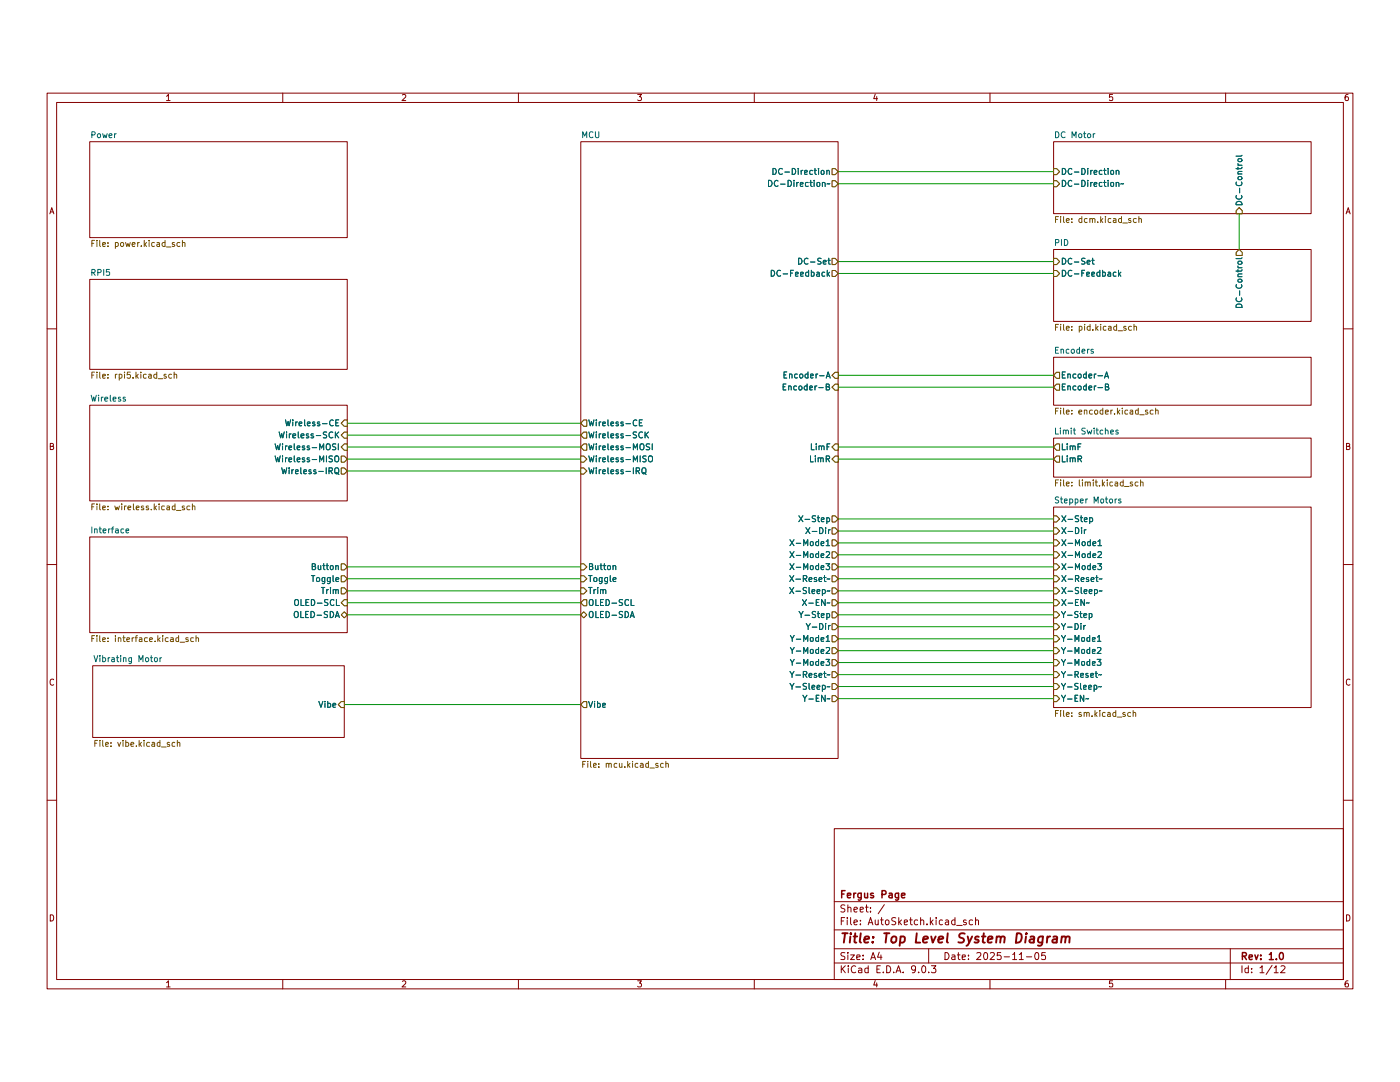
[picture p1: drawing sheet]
(kicad_sch
 (version 20250114)
 (generator "eeschema")
 (generator_version "9.0")
 (paper "A4")
 (title_block
  (title "Top Level System Diagram")
  (date "2025-11-05")
  (rev "1.0")
  (company "Fergus Page"))
 (lib_symbols)
 (wire
  (pts (xy 177.8 115.57) (xy 223.52 115.57))
  (stroke (width 0) (type default)))
 (wire
  (pts (xy 177.8 135.89) (xy 223.52 135.89))
  (stroke (width 0) (type default)))
 (wire
  (pts (xy 177.8 105.41) (xy 223.52 105.41))
  (stroke (width 0) (type default)))
 (wire
  (pts (xy 177.8 26.67) (xy 223.52 26.67))
  (stroke (width 0) (type default)))
 (wire
  (pts (xy 73.66 115.57) (xy 123.19 115.57))
  (stroke (width 0) (type default)))
 (wire
  (pts (xy 177.8 107.95) (xy 223.52 107.95))
  (stroke (width 0) (type default)))
 (wire
  (pts (xy 177.8 138.43) (xy 223.52 138.43))
  (stroke (width 0) (type default)))
 (wire
  (pts (xy 73.66 90.17) (xy 123.19 90.17))
  (stroke (width 0) (type default)))
 (wire
  (pts (xy 177.8 69.85) (xy 223.52 69.85))
  (stroke (width 0) (type default)))
 (wire
  (pts (xy 177.8 87.63) (xy 223.52 87.63))
  (stroke (width 0) (type default)))
 (wire
  (pts (xy 177.8 130.81) (xy 223.52 130.81))
  (stroke (width 0) (type default)))
 (wire
  (pts (xy 177.8 113.03) (xy 223.52 113.03))
  (stroke (width 0) (type default)))
 (wire
  (pts (xy 177.8 128.27) (xy 223.52 128.27))
  (stroke (width 0) (type default)))
 (wire
  (pts (xy 177.8 120.65) (xy 223.52 120.65))
  (stroke (width 0) (type default)))
 (wire
  (pts (xy 177.8 125.73) (xy 223.52 125.73))
  (stroke (width 0) (type default)))
 (wire
  (pts (xy 177.8 85.09) (xy 223.52 85.09))
  (stroke (width 0) (type default)))
 (wire
  (pts (xy 177.8 29.21) (xy 223.52 29.21))
  (stroke (width 0) (type default)))
 (wire
  (pts (xy 177.8 123.19) (xy 223.52 123.19))
  (stroke (width 0) (type default)))
 (wire
  (pts (xy 177.8 102.87) (xy 223.52 102.87))
  (stroke (width 0) (type default)))
 (wire
  (pts (xy 73.66 82.55) (xy 123.19 82.55))
  (stroke (width 0) (type default)))
 (wire
  (pts (xy 177.8 48.26) (xy 223.52 48.26))
  (stroke (width 0) (type default)))
 (wire
  (pts (xy 73.66 80.01) (xy 123.19 80.01))
  (stroke (width 0) (type default)))
 (wire
  (pts (xy 73.66 85.09) (xy 123.19 85.09))
  (stroke (width 0) (type default)))
 (wire
  (pts (xy 177.8 118.11) (xy 223.52 118.11))
  (stroke (width 0) (type default)))
 (wire
  (pts (xy 73.66 113.03) (xy 123.19 113.03))
  (stroke (width 0) (type default)))
 (wire
  (pts (xy 262.89 35.56) (xy 262.89 43.18))
  (stroke (width 0) (type default)))
 (wire
  (pts (xy 73.66 110.49) (xy 123.19 110.49))
  (stroke (width 0) (type default)))
 (wire
  (pts (xy 177.8 110.49) (xy 223.52 110.49))
  (stroke (width 0) (type default)))
 (wire
  (pts (xy 73.66 118.11) (xy 123.19 118.11))
  (stroke (width 0) (type default)))
 (wire
  (pts (xy 177.8 45.72) (xy 223.52 45.72))
  (stroke (width 0) (type default)))
 (wire
  (pts (xy 177.8 100.33) (xy 223.52 100.33))
  (stroke (width 0) (type default)))
 (wire
  (pts (xy 177.8 72.39) (xy 223.52 72.39))
  (stroke (width 0) (type default)))
 (wire
  (pts (xy 73.66 120.65) (xy 123.19 120.65))
  (stroke (width 0) (type default)))
 (wire
  (pts (xy 177.8 133.35) (xy 223.52 133.35))
  (stroke (width 0) (type default)))
 (wire
  (pts (xy 73.66 87.63) (xy 123.19 87.63))
  (stroke (width 0) (type default)))
 (wire
  (pts (xy 73.025 139.7) (xy 123.19 139.7))
  (stroke (width 0) (type default)))
 (sheet
  (at 223.52 97.79)
  (size 54.61 42.545)
  (exclude_from_sim no)
  (in_bom yes)
  (on_board yes)
  (dnp no)
  (fields_autoplaced yes)
  (stroke (width 0.1524) (type solid))
  (fill (color 0 0 0 0.0000))
  (property "Sheetname" "Stepper Motors" (at 223.52 97.0784 0) (effects (font (size 1.27 1.27)) (justify left bottom)))
  (property "Sheetfile" "sm.kicad_sch" (at 223.52 140.9196 0) (effects (font (size 1.27 1.27)) (justify left top)))
  (pin "X-Dir" input (at 223.52 102.87 180) (effects (font (size 1.27 1.27)) (justify left)))
  (pin "X-EN~" input (at 223.52 118.11 180) (effects (font (size 1.27 1.27)) (justify left)))
  (pin "X-Mode1" input (at 223.52 105.41 180) (effects (font (size 1.27 1.27)) (justify left)))
  (pin "X-Mode2" input (at 223.52 107.95 180) (effects (font (size 1.27 1.27)) (justify left)))
  (pin "X-Mode3" input (at 223.52 110.49 180) (effects (font (size 1.27 1.27)) (justify left)))
  (pin "X-Reset~" input (at 223.52 113.03 180) (effects (font (size 1.27 1.27)) (justify left)))
  (pin "X-Sleep~" input (at 223.52 115.57 180) (effects (font (size 1.27 1.27)) (justify left)))
  (pin "X-Step" input (at 223.52 100.33 180) (effects (font (size 1.27 1.27)) (justify left)))
  (pin "Y-Dir" input (at 223.52 123.19 180) (effects (font (size 1.27 1.27)) (justify left)))
  (pin "Y-EN~" input (at 223.52 138.43 180) (effects (font (size 1.27 1.27)) (justify left)))
  (pin "Y-Mode1" input (at 223.52 125.73 180) (effects (font (size 1.27 1.27)) (justify left)))
  (pin "Y-Mode2" input (at 223.52 128.27 180) (effects (font (size 1.27 1.27)) (justify left)))
  (pin "Y-Mode3" input (at 223.52 130.81 180) (effects (font (size 1.27 1.27)) (justify left)))
  (pin "Y-Reset~" input (at 223.52 133.35 180) (effects (font (size 1.27 1.27)) (justify left)))
  (pin "Y-Sleep~" input (at 223.52 135.89 180) (effects (font (size 1.27 1.27)) (justify left)))
  (pin "Y-Step" input (at 223.52 120.65 180) (effects (font (size 1.27 1.27)) (justify left))))
 (sheet
  (at 223.52 43.18)
  (size 54.61 15.24)
  (exclude_from_sim no)
  (in_bom yes)
  (on_board yes)
  (dnp no)
  (fields_autoplaced yes)
  (stroke (width 0.1524) (type solid))
  (fill (color 0 0 0 0.0000))
  (property "Sheetname" "PID" (at 223.52 42.4684 0) (effects (font (size 1.27 1.27)) (justify left bottom)))
  (property "Sheetfile" "pid.kicad_sch" (at 223.52 59.0046 0) (effects (font (size 1.27 1.27)) (justify left top)))
  (pin "DC-Control" output (at 262.89 43.18 90) (effects (font (size 1.27 1.27)) (justify right)))
  (pin "DC-Feedback" input (at 223.52 48.26 180) (effects (font (size 1.27 1.27)) (justify left)))
  (pin "DC-Set" input (at 223.52 45.72 180) (effects (font (size 1.27 1.27)) (justify left))))
 (sheet
  (at 19.685 131.445)
  (size 53.34 15.24)
  (exclude_from_sim no)
  (in_bom yes)
  (on_board yes)
  (dnp no)
  (fields_autoplaced yes)
  (stroke (width 0.1524) (type solid))
  (fill (color 0 0 0 0.0000))
  (property "Sheetname" "Vibrating Motor" (at 19.685 130.7334 0) (effects (font (size 1.27 1.27)) (justify left bottom)))
  (property "Sheetfile" "vibe.kicad_sch" (at 19.685 147.2696 0) (effects (font (size 1.27 1.27)) (justify left top)))
  (property "Field2" "" (at 19.685 131.445 0) (effects (font (size 1.27 1.27))))
  (pin "Vibe" input (at 73.025 139.7 0) (effects (font (size 1.27 1.27)) (justify right))))
 (sheet
  (at 19.05 104.14)
  (size 54.61 20.32)
  (exclude_from_sim no)
  (in_bom yes)
  (on_board yes)
  (dnp no)
  (fields_autoplaced yes)
  (stroke (width 0.1524) (type solid))
  (fill (color 0 0 0 0.0000))
  (property "Sheetname" "Interface" (at 19.05 103.4284 0) (effects (font (size 1.27 1.27)) (justify left bottom)))
  (property "Sheetfile" "interface.kicad_sch" (at 19.05 125.0446 0) (effects (font (size 1.27 1.27)) (justify left top)))
  (pin "OLED-SCL" input (at 73.66 118.11 0) (effects (font (size 1.27 1.27)) (justify right)))
  (pin "OLED-SDA" bidirectional (at 73.66 120.65 0) (effects (font (size 1.27 1.27)) (justify right)))
  (pin "Button" output (at 73.66 110.49 0) (effects (font (size 1.27 1.27)) (justify right)))
  (pin "Toggle" output (at 73.66 113.03 0) (effects (font (size 1.27 1.27)) (justify right)))
  (pin "Trim" output (at 73.66 115.57 0) (effects (font (size 1.27 1.27)) (justify right))))
 (sheet
  (at 223.52 66.04)
  (size 54.61 10.16)
  (exclude_from_sim no)
  (in_bom yes)
  (on_board yes)
  (dnp no)
  (fields_autoplaced yes)
  (stroke (width 0.1524) (type solid))
  (fill (color 0 0 0 0.0000))
  (property "Sheetname" "Encoders" (at 223.52 65.3284 0) (effects (font (size 1.27 1.27)) (justify left bottom)))
  (property "Sheetfile" "encoder.kicad_sch" (at 223.52 76.7846 0) (effects (font (size 1.27 1.27)) (justify left top)))
  (property "Field2" "" (at 223.52 66.04 0) (effects (font (size 1.27 1.27))))
  (pin "Encoder-A" output (at 223.52 69.85 180) (effects (font (size 1.27 1.27)) (justify left)))
  (pin "Encoder-B" output (at 223.52 72.39 180) (effects (font (size 1.27 1.27)) (justify left))))
 (sheet
  (at 19.05 20.32)
  (size 54.61 20.32)
  (exclude_from_sim no)
  (in_bom yes)
  (on_board yes)
  (dnp no)
  (fields_autoplaced yes)
  (stroke (width 0.1524) (type solid))
  (fill (color 0 0 0 0.0000))
  (property "Sheetname" "Power" (at 19.05 19.6084 0) (effects (font (size 1.27 1.27)) (justify left bottom)))
  (property "Sheetfile" "power.kicad_sch" (at 19.05 41.2246 0) (effects (font (size 1.27 1.27)) (justify left top)))
  (property "Field2" "" (at 19.05 20.32 0) (effects (font (size 1.27 1.27)))))
 (sheet
  (at 123.19 20.32)
  (size 54.61 130.81)
  (exclude_from_sim no)
  (in_bom yes)
  (on_board yes)
  (dnp no)
  (fields_autoplaced yes)
  (stroke (width 0.1524) (type solid))
  (fill (color 0 0 0 0.0000))
  (property "Sheetname" "MCU" (at 123.19 19.6084 0) (effects (font (size 1.27 1.27)) (justify left bottom)))
  (property "Sheetfile" "mcu.kicad_sch" (at 123.19 151.7146 0) (effects (font (size 1.27 1.27)) (justify left top)))
  (property "Field2" "" (at 123.19 20.32 0) (effects (font (size 1.27 1.27))))
  (pin "Wireless-CE" output (at 123.19 80.01 180) (effects (font (size 1.27 1.27)) (justify left)))
  (pin "Wireless-IRQ" input (at 123.19 90.17 180) (effects (font (size 1.27 1.27)) (justify left)))
  (pin "Wireless-MISO" input (at 123.19 87.63 180) (effects (font (size 1.27 1.27)) (justify left)))
  (pin "Wireless-MOSI" output (at 123.19 85.09 180) (effects (font (size 1.27 1.27)) (justify left)))
  (pin "Wireless-SCK" output (at 123.19 82.55 180) (effects (font (size 1.27 1.27)) (justify left)))
  (pin "DC-Direction" output (at 177.8 26.67 0) (effects (font (size 1.27 1.27)) (justify right)))
  (pin "DC-Direction~" output (at 177.8 29.21 0) (effects (font (size 1.27 1.27)) (justify right)))
  (pin "DC-Set" output (at 177.8 45.72 0) (effects (font (size 1.27 1.27)) (justify right)))
  (pin "DC-Feedback" output (at 177.8 48.26 0) (effects (font (size 1.27 1.27)) (justify right)))
  (pin "Encoder-A" input (at 177.8 69.85 0) (effects (font (size 1.27 1.27)) (justify right)))
  (pin "Encoder-B" input (at 177.8 72.39 0) (effects (font (size 1.27 1.27)) (justify right)))
  (pin "X-Dir" output (at 177.8 102.87 0) (effects (font (size 1.27 1.27)) (justify right)))
  (pin "X-EN~" output (at 177.8 118.11 0) (effects (font (size 1.27 1.27)) (justify right)))
  (pin "X-Mode1" output (at 177.8 105.41 0) (effects (font (size 1.27 1.27)) (justify right)))
  (pin "X-Mode2" output (at 177.8 107.95 0) (effects (font (size 1.27 1.27)) (justify right)))
  (pin "X-Mode3" output (at 177.8 110.49 0) (effects (font (size 1.27 1.27)) (justify right)))
  (pin "X-Reset~" output (at 177.8 113.03 0) (effects (font (size 1.27 1.27)) (justify right)))
  (pin "X-Sleep~" output (at 177.8 115.57 0) (effects (font (size 1.27 1.27)) (justify right)))
  (pin "X-Step" output (at 177.8 100.33 0) (effects (font (size 1.27 1.27)) (justify right)))
  (pin "Y-Dir" output (at 177.8 123.19 0) (effects (font (size 1.27 1.27)) (justify right)))
  (pin "Y-EN~" output (at 177.8 138.43 0) (effects (font (size 1.27 1.27)) (justify right)))
  (pin "Y-Mode1" output (at 177.8 125.73 0) (effects (font (size 1.27 1.27)) (justify right)))
  (pin "Y-Mode2" output (at 177.8 128.27 0) (effects (font (size 1.27 1.27)) (justify right)))
  (pin "Y-Mode3" output (at 177.8 130.81 0) (effects (font (size 1.27 1.27)) (justify right)))
  (pin "Y-Reset~" output (at 177.8 133.35 0) (effects (font (size 1.27 1.27)) (justify right)))
  (pin "Y-Sleep~" output (at 177.8 135.89 0) (effects (font (size 1.27 1.27)) (justify right)))
  (pin "Y-Step" output (at 177.8 120.65 0) (effects (font (size 1.27 1.27)) (justify right)))
  (pin "Vibe" output (at 123.19 139.7 180) (effects (font (size 1.27 1.27)) (justify left)))
  (pin "LimF" input (at 177.8 85.09 0) (effects (font (size 1.27 1.27)) (justify right)))
  (pin "LimR" input (at 177.8 87.63 0) (effects (font (size 1.27 1.27)) (justify right)))
  (pin "OLED-SCL" output (at 123.19 118.11 180) (effects (font (size 1.27 1.27)) (justify left)))
  (pin "OLED-SDA" bidirectional (at 123.19 120.65 180) (effects (font (size 1.27 1.27)) (justify left)))
  (pin "Button" input (at 123.19 110.49 180) (effects (font (size 1.27 1.27)) (justify left)))
  (pin "Toggle" input (at 123.19 113.03 180) (effects (font (size 1.27 1.27)) (justify left)))
  (pin "Trim" input (at 123.19 115.57 180) (effects (font (size 1.27 1.27)) (justify left))))
 (sheet
  (at 223.52 83.185)
  (size 54.61 8.255)
  (exclude_from_sim no)
  (in_bom yes)
  (on_board yes)
  (dnp no)
  (fields_autoplaced yes)
  (stroke (width 0.1524) (type solid))
  (fill (color 0 0 0 0.0000))
  (property "Sheetname" "Limit Switches" (at 223.52 82.4734 0) (effects (font (size 1.27 1.27)) (justify left bottom)))
  (property "Sheetfile" "limit.kicad_sch" (at 223.52 92.0246 0) (effects (font (size 1.27 1.27)) (justify left top)))
  (pin "LimF" output (at 223.52 85.09 180) (effects (font (size 1.27 1.27)) (justify left)))
  (pin "LimR" output (at 223.52 87.63 180) (effects (font (size 1.27 1.27)) (justify left))))
 (sheet
  (at 19.05 49.53)
  (size 54.61 19.05)
  (exclude_from_sim no)
  (in_bom yes)
  (on_board yes)
  (dnp no)
  (fields_autoplaced yes)
  (stroke (width 0.1524) (type solid))
  (fill (color 0 0 0 0.0000))
  (property "Sheetname" "RPI5" (at 19.05 48.8184 0) (effects (font (size 1.27 1.27)) (justify left bottom)))
  (property "Sheetfile" "rpi5.kicad_sch" (at 19.05 69.1646 0) (effects (font (size 1.27 1.27)) (justify left top))))
 (sheet
  (at 19.05 76.2)
  (size 54.61 20.32)
  (exclude_from_sim no)
  (in_bom yes)
  (on_board yes)
  (dnp no)
  (fields_autoplaced yes)
  (stroke (width 0.1524) (type solid))
  (fill (color 0 0 0 0.0000))
  (property "Sheetname" "Wireless" (at 19.05 75.4884 0) (effects (font (size 1.27 1.27)) (justify left bottom)))
  (property "Sheetfile" "wireless.kicad_sch" (at 19.05 97.1046 0) (effects (font (size 1.27 1.27)) (justify left top)))
  (pin "Wireless-CE" input (at 73.66 80.01 0) (effects (font (size 1.27 1.27)) (justify right)))
  (pin "Wireless-IRQ" output (at 73.66 90.17 0) (effects (font (size 1.27 1.27)) (justify right)))
  (pin "Wireless-MISO" output (at 73.66 87.63 0) (effects (font (size 1.27 1.27)) (justify right)))
  (pin "Wireless-MOSI" input (at 73.66 85.09 0) (effects (font (size 1.27 1.27)) (justify right)))
  (pin "Wireless-SCK" input (at 73.66 82.55 0) (effects (font (size 1.27 1.27)) (justify right))))
 (sheet
  (at 223.52 20.32)
  (size 54.61 15.24)
  (exclude_from_sim no)
  (in_bom yes)
  (on_board yes)
  (dnp no)
  (fields_autoplaced yes)
  (stroke (width 0.1524) (type solid))
  (fill (color 0 0 0 0.0000))
  (property "Sheetname" "DC Motor" (at 223.52 19.6084 0) (effects (font (size 1.27 1.27)) (justify left bottom)))
  (property "Sheetfile" "dcm.kicad_sch" (at 223.52 36.1446 0) (effects (font (size 1.27 1.27)) (justify left top)))
  (pin "DC-Control" input (at 262.89 35.56 270) (effects (font (size 1.27 1.27)) (justify left)))
  (pin "DC-Direction" input (at 223.52 26.67 180) (effects (font (size 1.27 1.27)) (justify left)))
  (pin "DC-Direction~" input (at 223.52 29.21 180) (effects (font (size 1.27 1.27)) (justify left))))
 (sheet_instances
  (path ""
   (page "1")))
 (embedded_fonts no))
